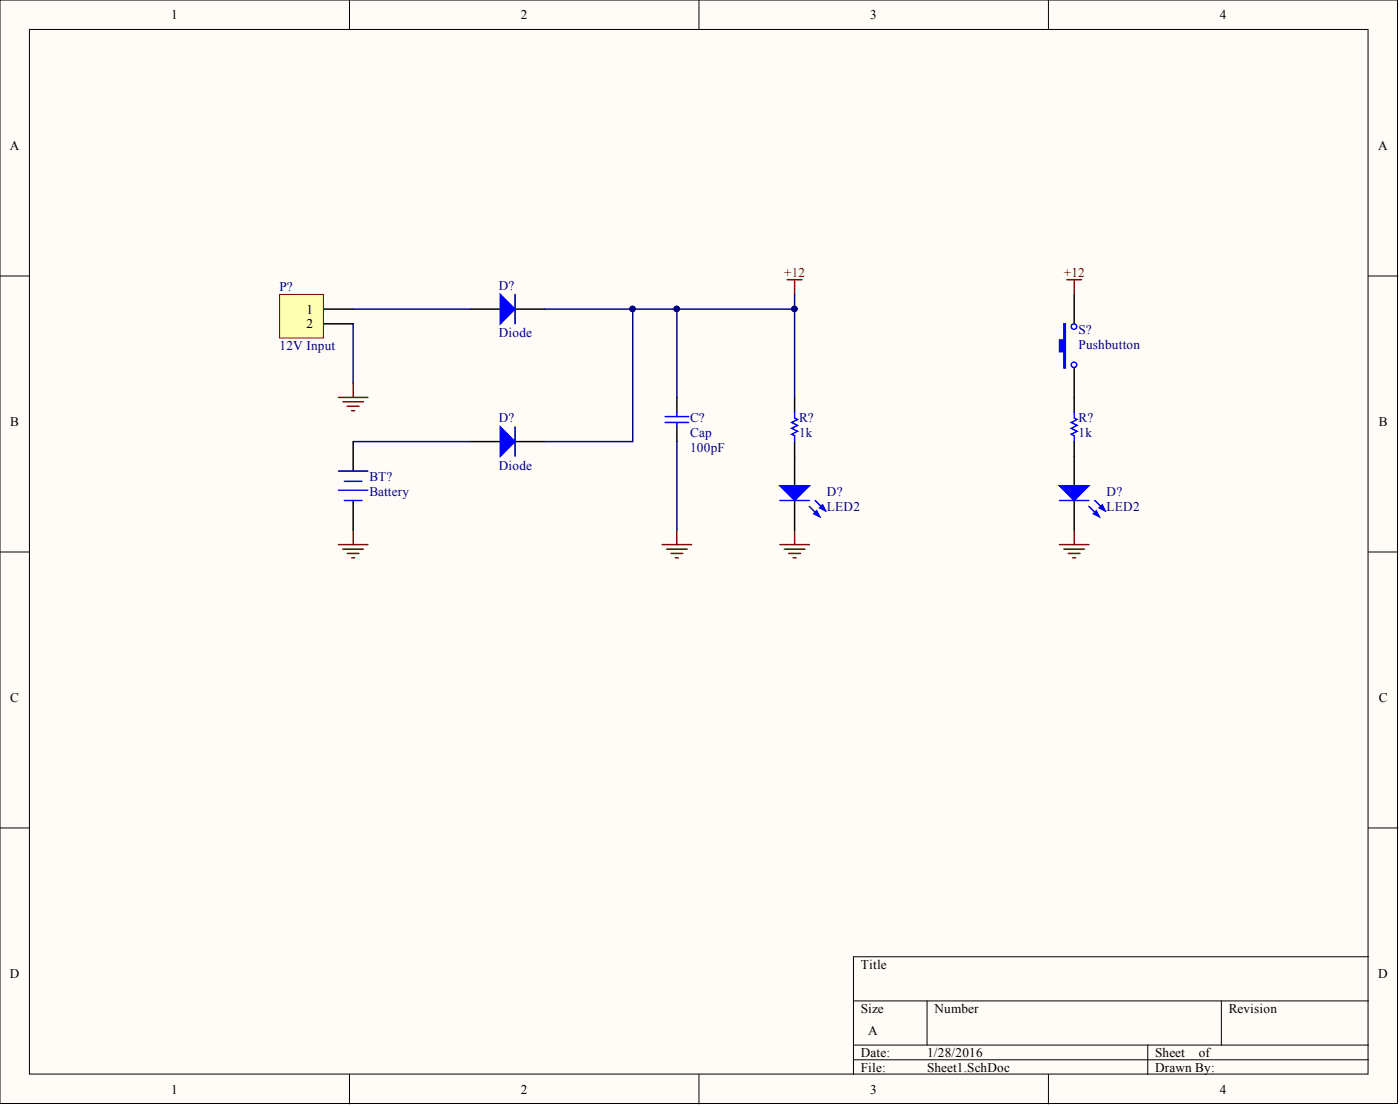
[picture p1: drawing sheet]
<svg xmlns="http://www.w3.org/2000/svg" width="241mm" height="190mm" viewBox="0 0 241 190" stroke-linecap="round" stroke-linejoin="round" font-family="sans-serif">
<g fill="#fffcf8" stroke="#000" stroke-width=".17">
<path d="M0 0h240.9v190.1h-240.9z"/>
<path d="M5.1 5.1h230.7v179.9h-230.7z"/>
</g>
<g fill="none" stroke="#000" stroke-width=".17">
<path d="M60.2 0v5.1M120.5 0v5.1M180.7 0v5.1M0 47.5h5.1M235.9 47.5h5M0 95.1h5.1M235.9 95.1h5M0 142.6h5.1M235.9 142.6h5M147.1 172.4h88.8M159.8 172.4v7.6M210.5 172.4v7.6"/>
<path d="M235.9 164.8h-88.8v20.3M60.2 185.1v5M120.5 185.1v5M147.1 180h88.8M147.1 182.5h88.8M180.7 185.1v5M197.8 180v5.1"/>
</g>
<path d="M81.2 53.2h5M88.8 53.2h5M185.1 50.7v5.1M60.9 76.1v5M81.2 76.1h5M88.8 76.1h5M116.7 68.5v2.5M116.7 73.5v2.6M185.1 63.4v7.6M185.1 76.1v2.5M60.9 86.2v5.1" fill="none" stroke="#000" stroke-width=".25"/>
<g fill="#00f" stroke="#00f" stroke-width=".25">
<path d="M86.2 50.7l2.6 2.5-2.6 2.6z"/>
<path d="M86.2 73.5l2.6 2.6-2.6 2.5z"/>
<path d="M183.4 55.8h.2v7.6h-.2v-2.8h-.8v-2h.8z" fill-rule="evenodd"/>
</g>
<g fill="none" stroke="#00f" stroke-width=".25">
<path d="M88.8 50.7v5.1M88.8 73.5v5.1M114.6 71.8h4.1M114.6 72.8h4.1M116.7 71v.8M116.7 72.8v.7M185.1 71v1l.6 .3-1.1 .5 1.1 .5-1.1 .5 1.1 .5-1.1 .5 .5 .2v1.1M58.3 84.4h5.1M58.3 81.1h5.1M59.3 82.9h3.1M59.3 86.2h3.1"/>
<circle cx="185.1" cy="56.2" r=".47"/>
<circle cx="185.1" cy="62.8" r=".47"/>
</g>
<g fill="none" stroke="#800000" stroke-width=".25">
<path d="M135.7 48.2h2.5M137 48.2v2.5M183.9 48.2h2.5M185.1 48.2v2.5M58.3 68.5h5.1M59.1 69.2h3.5M59.9 70h2M60.6 70.7h.5M60.9 65.9v2.6M58.3 93.8h5.1M59.1 94.6h3.5M59.9 95.3h2"/>
<path d="M60.6 96.1h.5M60.9 91.3v2.5M114.1 93.8h5.1M114.9 94.6h3.5M115.7 95.3h2M116.4 96.1h.5M116.7 91.3v2.5M134.4 93.8h5.1M135.2 94.6h3.5M135.9 95.3h2.1M136.7 96.1h.5M137 91.3v2.5"/>
<path d="M182.6 93.8h5.1M183.4 94.6h3.5M184.1 95.3h2.1M184.9 96.1h.5M185.1 91.3v2.5"/>
</g>
<path d="M93.8 53.2h43.2M109.1 53.2v22.9h-15.3M116.7 53.2v15.3M60.9 76.1h20.3M116.7 76.1v15.2" fill="none" stroke="#000080" stroke-width=".25"/>
<g fill="#000080" stroke="#000080" stroke-width=".17">
<circle cx="116.6" cy="53.2" r=".47"/>
<circle cx="109" cy="53.2" r=".47"/>
<circle cx="136.9" cy="53.2" r=".47"/>
</g>
<path d="M48.2 50.7h7.5v7.5h-7.5z" fill="#ffffb0" stroke="#800000" stroke-width=".17"/>
<path d="M55.8 53.2h5.1M55.8 55.8h5.1M137 68.5v2.5M137 76.1v7.6M185.1 78.6v5.1M137 86.2v5.1M185.1 86.2v5.1" fill="none" stroke="#000" stroke-width=".25"/>
<path d="M60.9 53.2h20.3M60.9 55.8v10.1M137 50.7v17.8" fill="none" stroke="#000080" stroke-width=".25"/>
<g fill="#00f" stroke="#00f" stroke-width=".25">
<path d="M134.4 83.7h5.1l-2.5 2.5z"/>
<path d="M140.3 88.5l.5-.5 .5 1z"/>
<path d="M141.3 87.5l.5-.5 .5 1z"/>
<path d="M182.6 83.7h5.1l-2.6 2.5z"/>
<path d="M188.4 88.5l.5-.5 .6 1z"/>
<path d="M189.5 87.5l.5-.5 .5 1z"/>
</g>
<path d="M137 71v1l.5 .3-1.1 .5 1.1 .5-1.1 .5 1.1 .5-1.1 .5 .6 .2v1.1M134.4 86.2h5.1M139.5 87.2l1.8 1.8M140.5 86.2l1.8 1.8M182.6 86.2h5.1M187.7 87.2l1.8 1.8M188.7 86.2l1.8 1.8" fill="none" stroke="#00f" stroke-width=".25"/>
<circle cx="136.9" cy="53.2" r=".47" fill="#000080" stroke="#000080" stroke-width=".17"/>
<g font-size="2.3">
<text x="29.5" y="3.3">1</text>
<text x="89.8" y="3.3">2</text>
<text x="150" y="3.3">3</text>
<text x="210.3" y="3.3">4</text>
<text x="1.7" y="25.8">A</text>
<text x="237.6" y="25.8">A</text>
<text x="52.8" y="54">1</text>
<text x="52.8" y="56.5">2</text>
<text x="1.8" y="73.4">B</text>
<text x="237.6" y="73.4">B</text>
<text x="1.8" y="120.9">C</text>
<text x="237.6" y="120.9">C</text>
<text x="148.4" y="166.8">Title</text>
<text x="1.7" y="168.4">D</text>
<text x="237.6" y="168.4">D</text>
<text x="148.4" y="174.4">Size</text>
<text x="149.6" y="178.2">A</text>
<text x="161.1" y="174.4">Number</text>
<text x="211.8" y="174.4">Revision</text>
<text x="148.4" y="182">Date:</text>
<text x="148.4" y="184.6">File:</text>
<text x="159.8" y="182">1/28/2016</text>
<text x="159.8" y="184.6">Sheet1.SchDoc</text>
<text x="199.1" y="182">Sheet</text>
<text x="199.1" y="184.6">Drawn By:</text>
<text x="206.6" y="182">of</text>
<text x="29.5" y="188.4">1</text>
<text x="89.8" y="188.4">2</text>
<text x="150" y="188.4">3</text>
<text x="210.3" y="188.4">4</text>
</g>
<g font-size="2.3" fill="#800000">
<text x="135.2" y="47.7">+12</text>
<text x="183.4" y="47.7">+12</text>
</g>
<g font-size="2.3" fill="#000080">
<text x="48.2" y="50.2">P?</text>
<text x="86" y="49.9">D?</text>
<text x="86" y="58.1">Diode</text>
<text x="185.9" y="57.6">S?</text>
<text x="48.2" y="60.3">12V Input</text>
<text x="185.9" y="60.1">Pushbutton</text>
<text x="86" y="72.8">D?</text>
<text x="118.9" y="77.8">100pF</text>
<text x="118.9" y="72.8">C?</text>
<text x="118.9" y="75.3">Cap</text>
<text x="137.7" y="72.8">R?</text>
<text x="137.7" y="75.3">1k</text>
<text x="185.9" y="72.8">R?</text>
<text x="185.9" y="75.3">1k</text>
<text x="63.7" y="82.9">BT?</text>
<text x="86" y="80.9">Diode</text>
<text x="63.7" y="85.4">Battery</text>
<text x="142.5" y="85.4">D?</text>
<text x="142.5" y="88">LED2</text>
<text x="190.7" y="85.4">D?</text>
<text x="190.7" y="88">LED2</text>
</g>
</svg>
